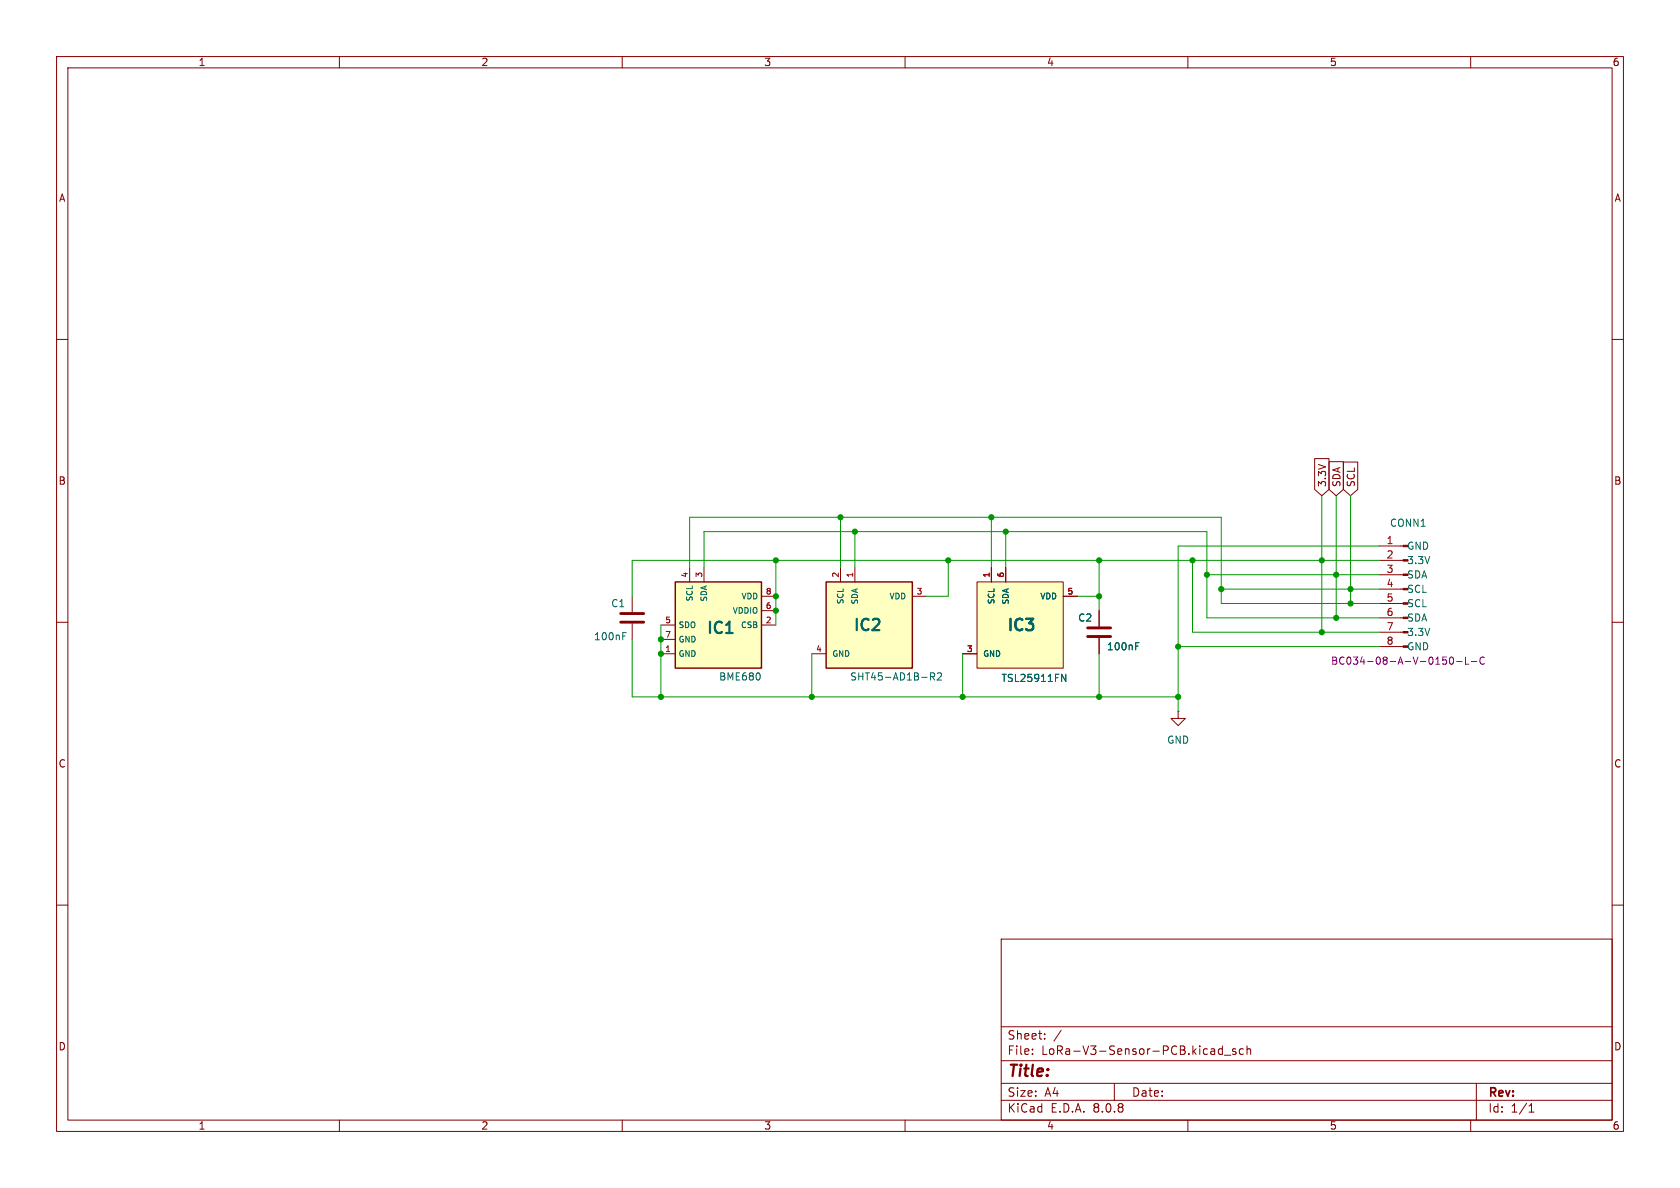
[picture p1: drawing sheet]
<svg xmlns="http://www.w3.org/2000/svg" width="297mm" height="210mm" viewBox="0 0 297 210" stroke-linecap="round" stroke-linejoin="round" font-family="sans-serif">
<g fill="none" stroke="#840000" stroke-width=".18">
<path d="M10 10h277v190h-277zM12 12h273v186h-273zM60 10v2M110 10v2M160 10v2M210 10v2M260 10v2M10 60h2M285 60h2M10 110h2M194.3 108v2.7M194.3 112.8v2.8"/>
<path d="M285 110h2M10 160h2M177 166h108v32h-108zM285 160h2M60 198v2M110 198v2M160 198v2M177 194.5h108M177 191.5h108M177 187.5h108M177 181.5h108M182.5 186.3v.1"/>
<path d="M182.5 185.5v.1M184.7 183.6v.1M184.7 182.8v.1M187.6 182.1l-1.3 2M197 191.5v3M210 198v2M216.1 184.9v1.5M216.1 185.5l-.4-.1-.3 .3v.4l.1 .2h.6M216.5 186.5h1.1M218.5 185.5l-.4-.1-.2 .2 .1 .2 .5 .2v.3h-.6M219.8 185.5l-.4-.1-.3 .3v.4l.1 .2h.6M220.5 185.5l.2-.1 .3 .1 .1 .9"/>
<path d="M220.5 184.9v1.5M260 198v2M261 191.5v6.5M270.3 196.6h.9M270.3 195.5l.4-.4v1.5"/>
</g>
<path d="M192.3 112.5h4M192.3 111h4" fill="none" stroke="#840000" stroke-width=".51"/>
<path d="M200.8 114.2h.4M200.8 113.6h.6" fill="none" stroke="#006464" stroke-width=".18"/>
<path d="M146 102.9h15.3v15.2h-15.3z" fill="#ffffc2"/>
<path d="M146 102.9h15.3v15.2h-15.3z" fill="none" stroke="#840000" stroke-width=".25"/>
<g fill="none" stroke="#840000" stroke-width=".18">
<path d="M243.8 99.1h4.3M243.8 96.5h4.3M111.8 105.4v2.8M111.8 110.2v2.8M143.5 115.6h2.5M148.6 100.3v2.6M151.1 100.3v2.6M161.3 105.4h2.5M243.8 114.3h4.3M243.8 111.8h4.3M243.8 109.2h4.3M243.8 106.7h4.3"/>
<path d="M243.8 104.1h4.3M243.8 101.6h4.3M208.3 125.7v1.3h1.2l-1.2 1.3-1.3-1.3h1.3M208.3 125.7h.1"/>
</g>
<path d="M110.1 112.4h.4M110.1 111.8h.6M164.5 119.6l.6-.1 .1-.1v-.3l-.7-.2v1.3M164.8 119.6l.4 .6M165.7 119.1l.5-.2 .2 .4-.7 .9h.7" fill="none" stroke="#006464" stroke-width=".18"/>
<g fill="#840000" stroke="#840000" stroke-width=".18">
<path d="M248.1 114.2h.8v.2h-.8z"/>
<path d="M248.1 111.6h.8v.3h-.8z"/>
<path d="M248.1 109.1h.8v.2h-.8z"/>
<path d="M248.1 106.6h.8v.2h-.8z"/>
<path d="M248.1 104h.8v.3h-.8z"/>
<path d="M248.1 101.5h.8v.2h-.8z"/>
<path d="M248.1 98.9h.8v.3h-.8z"/>
<path d="M248.1 96.4h.8v.2h-.8z"/>
</g>
<path d="M255.1 116.1h.6M255.2 116.6h.3l.3 .3-.1 .4-.5 .1M256.4 116.3l.1-.2a.68 .68 0 0 1 .5 .7 .68 .68 0 0 1-.5 .6l-.1-.1-.2-.4zM257.5 116.9h1M259.1 116.1v1.3h.6M260.1 116.9h1M262.4 116.3a.6 .6 0 0 0-.8 .4 .6 .6 0 0 0 .6 .7l.2-.1" fill="none" stroke="#840084" stroke-width=".18"/>
<path d="M109.7 110h4.1M109.7 108.5h4.1" fill="none" stroke="#840000" stroke-width=".51"/>
<path d="M172.7 102.9h15.3v15.2h-15.3z" fill="#ffffc2"/>
<path d="M170.2 115.6h2.5M172.7 102.9h15.3v15.2h-15.3zM175.3 100.3v2.6M177.8 100.3v2.6M188 105.4h2.5" fill="none" stroke="#840000" stroke-width=".18"/>
<path d="M187.7 119.2l.7 1.3v-1.3" fill="none" stroke="#006464" stroke-width=".18"/>
<path d="M119.4 102.9h15.2v15.2h-15.2z" fill="#ffffc2"/>
<path d="M119.4 102.9h15.2v15.2h-15.2z" fill="none" stroke="#840000" stroke-width=".25"/>
<g fill="none" stroke="#840000" stroke-width=".18">
<path d="M232.4 81.1h2.6v5.4l-1.3 1.1-1.3-1.1zM234.9 81.6h2.6v4.9l-1.3 1.1-1.3-1.1zM237.5 81.7h2.5v4.8l-1.2 1.1-1.3-1.1zM116.8 115.6h2.6M116.8 110.5h2.6M116.8 113h2.6M121.9 100.3v2.6M124.5 100.3v2.6M134.6 110.5h2.6M134.6 108h2.6M134.6 105.4h2.6M170.2 115.6h2.5"/>
<path d="M175.3 100.3v2.6M177.8 100.3v2.6M188 105.4h2.5M194.3 108v2.7M194.3 112.8v2.8"/>
</g>
<path d="M128.4 111.9h1.1" fill="none" stroke="#006464" stroke-width=".4"/>
<path d="M134.3 119.2v.8M187.7 119.2l.7 1.3v-1.3M200.8 114.2h.4M200.8 113.6h.6" fill="none" stroke="#006464" stroke-width=".18"/>
<g fill="none" stroke="#009600" stroke-width=".18">
<path d="M137.2 99.1v11.4M148.6 91.4v8.9M151.1 94v6.3M167.6 99.1v6.3h-3.8M175.3 91.4v8.9M177.8 94v6.3M194.3 99.1v8.9M210.8 99.1v12.7h33M233.7 87.6v24.2M236.2 87.6v21.6M238.8 87.6v19.1M243.8 96.5h-35.5v29.2"/>
<path d="M243.8 99.1h-132v6.3M111.8 113v10.2h96.5M116.8 110.5v12.7M121.9 100.3v-8.9h94v15.3h27.9M124.5 100.3v-6.3h88.9v15.2h30.4M143.5 115.6v7.6M170.2 115.6v7.6M190.5 105.4h3.8M194.3 115.6v7.6M208.3 114.3h35.5M213.4 101.6h30.4M215.9 104.1h27.9"/>
</g>
<g fill="#009600" stroke="#009600" stroke-width=".18">
<circle cx="116.8" cy="123.2" r=".46"/>
<circle cx="116.8" cy="115.6" r=".46"/>
<circle cx="137.2" cy="99.1" r=".46"/>
<circle cx="137.2" cy="105.4" r=".46"/>
<circle cx="137.2" cy="108" r=".46"/>
<circle cx="151.1" cy="94" r=".46"/>
<circle cx="167.6" cy="99.1" r=".46"/>
<circle cx="148.6" cy="91.4" r=".46"/>
<circle cx="170.2" cy="123.2" r=".46"/>
<circle cx="143.5" cy="123.2" r=".46"/>
<circle cx="116.8" cy="113" r=".46"/>
<circle cx="215.9" cy="104.1" r=".46"/>
<circle cx="213.4" cy="101.6" r=".46"/>
<circle cx="177.8" cy="94" r=".46"/>
<circle cx="175.3" cy="91.4" r=".46"/>
<circle cx="210.8" cy="99.1" r=".46"/>
<circle cx="208.3" cy="123.2" r=".46"/>
<circle cx="208.3" cy="114.3" r=".46"/>
<circle cx="194.3" cy="99.1" r=".46"/>
<circle cx="194.3" cy="123.2" r=".46"/>
<circle cx="194.3" cy="105.4" r=".46"/>
<circle cx="238.8" cy="104.1" r=".46"/>
<circle cx="238.8" cy="106.7" r=".46"/>
<circle cx="236.2" cy="109.2" r=".46"/>
<circle cx="233.7" cy="99.1" r=".46"/>
<circle cx="236.2" cy="101.6" r=".46"/>
<circle cx="233.7" cy="111.8" r=".46"/>
</g>
<g font-size="2.8" fill="#006464">
<text x="124.6" y="112.6">IC1</text>
<text x="150.6" y="112.1">IC2</text>
<text x="177.8" y="112.1">IC3</text>
</g>
<text font-size="2.8" fill="#840000" x="178" y="190.9">Title:</text>
<g font-size="2.1" fill="#840000">
<text x="178" y="184">Sheet:</text>
<text x="178" y="186.7">File:</text>
<text x="184.1" y="186.7">LoRa-V3-Sensor-PCB.kicad_sch</text>
<text x="178" y="196.9">KiCad</text>
<text x="178" y="194.1">Size:</text>
<text x="184.7" y="194.1">A4</text>
<text x="185.7" y="196.9">E.D.A.</text>
<text x="193.3" y="196.9">8.0.8</text>
<text x="200" y="194.1">Date:</text>
<text x="263" y="194.3">Rev:</text>
<text x="263" y="196.9">Id:</text>
<text x="267.1" y="196.9">1/1</text>
</g>
<g font-size="1.8" fill="#840000">
<text x="35" y="11.9">1</text>
<text x="85" y="11.9">2</text>
<text x="135" y="11.9">3</text>
<text x="185" y="11.9">4</text>
<text x="235" y="11.9">5</text>
<text x="285" y="11.9">6</text>
<text x="10.3" y="35.9">A</text>
<text x="285.3" y="35.9">A</text>
<text x="10.3" y="85.9">B</text>
<text x="234.6" y="86.2" transform="rotate(-90 234.6 86.2)">3.3V</text>
<text x="237.2" y="86.2" transform="rotate(-90 237.2 86.2)">SDA</text>
<text x="239.7" y="86.2" transform="rotate(-90 239.7 86.2)">SCL</text>
<text x="285.3" y="85.9">B</text>
<text x="10.3" y="135.9">C</text>
<text x="285.3" y="135.9">C</text>
<text x="10.3" y="185.9">D</text>
<text x="285.3" y="185.9">D</text>
<text x="35" y="199.9">1</text>
<text x="85" y="199.9">2</text>
<text x="135" y="199.9">3</text>
<text x="185" y="199.9">4</text>
<text x="235" y="199.9">5</text>
<text x="285" y="199.9">6</text>
</g>
<g font-size="1.8" fill="#006464">
<text x="245.6" y="93.3">CONN1</text>
<text x="248.7" y="97.4">GND</text>
<text x="248.7" y="99.9">3.3V</text>
<text x="108" y="107.5">C1</text>
<text x="248.7" y="102.5">SDA</text>
<text x="248.7" y="105">SCL</text>
<text x="248.7" y="107.5">SCL</text>
<text x="104.9" y="113.4">100nF</text>
<text x="190.5" y="110.1">C2</text>
<text x="248.7" y="110.1">SDA</text>
<text x="248.7" y="112.6">3.3V</text>
<text x="195.6" y="115.2">100nF</text>
<text x="248.7" y="115.2">GND</text>
<text x="127" y="120.5">BME680</text>
<text x="150.2" y="120.5">SHT45-AD1B-R2</text>
<text x="176.9" y="120.8">TSL25911FN</text>
<text x="206.2" y="131.7">GND</text>
</g>
<g font-size="1.8" fill="#a90000">
<text x="245" y="96.3">1</text>
<text x="245" y="98.8">2</text>
<text x="245" y="101.3">3</text>
<text x="245" y="103.9">4</text>
<text x="245" y="106.4">5</text>
<text x="245" y="109">6</text>
<text x="245" y="111.5">7</text>
<text x="245" y="114">8</text>
</g>
<text font-size="1.8" fill="#840084" x="235.2" y="117.7">BC034-08-A-V-0150-L-C</text>
<g font-size="1.4" fill="#a90000">
<text x="121.7" y="102.2" transform="rotate(-90 121.7 102.2)">4</text>
<text x="124.2" y="102.2" transform="rotate(-90 124.2 102.2)">3</text>
<text x="135.3" y="107.7">6</text>
<text x="135.3" y="105.2">8</text>
<text x="148.3" y="102.2" transform="rotate(-90 148.3 102.2)">2</text>
<text x="150.9" y="102.2" transform="rotate(-90 150.9 102.2)">1</text>
<text x="161.9" y="105.2">3</text>
<text x="175" y="102.2" transform="rotate(-90 175 102.2)">1</text>
<text x="177.5" y="102.2" transform="rotate(-90 177.5 102.2)">6</text>
<text x="188.6" y="105.2">5</text>
<text x="117.5" y="110.2">5</text>
<text x="117.5" y="112.8">7</text>
<text x="135.3" y="110.2">2</text>
<text x="117.5" y="115.3">1</text>
<text x="144.2" y="115.3">4</text>
<text x="170.8" y="115.3">3</text>
</g>
<g font-size="1.4" fill="#006464">
<text x="122.7" y="106.4" transform="rotate(-90 122.7 106.4)">SCL</text>
<text x="125.2" y="106.5" transform="rotate(-90 125.2 106.5)">SDA</text>
<text x="131" y="106.1">VDD</text>
<text x="149.3" y="106.9" transform="rotate(-90 149.3 106.9)">SCL</text>
<text x="151.9" y="107" transform="rotate(-90 151.9 107)">SDA</text>
<text x="157.1" y="106.1">VDD</text>
<text x="176" y="106.9" transform="rotate(-90 176 106.9)">SCL</text>
<text x="178.5" y="107" transform="rotate(-90 178.5 107)">SDA</text>
<text x="183.8" y="106.1">VDD</text>
<text x="119.9" y="111.2">SDO</text>
<text x="119.9" y="113.8">GND</text>
<text x="129.4" y="108.7">VDDIO</text>
<text x="130.9" y="111.2">CSB</text>
<text x="119.9" y="116.3">GND</text>
<text x="147.1" y="116.3">GND</text>
<text x="173.7" y="116.3">GND</text>
</g>
</svg>
